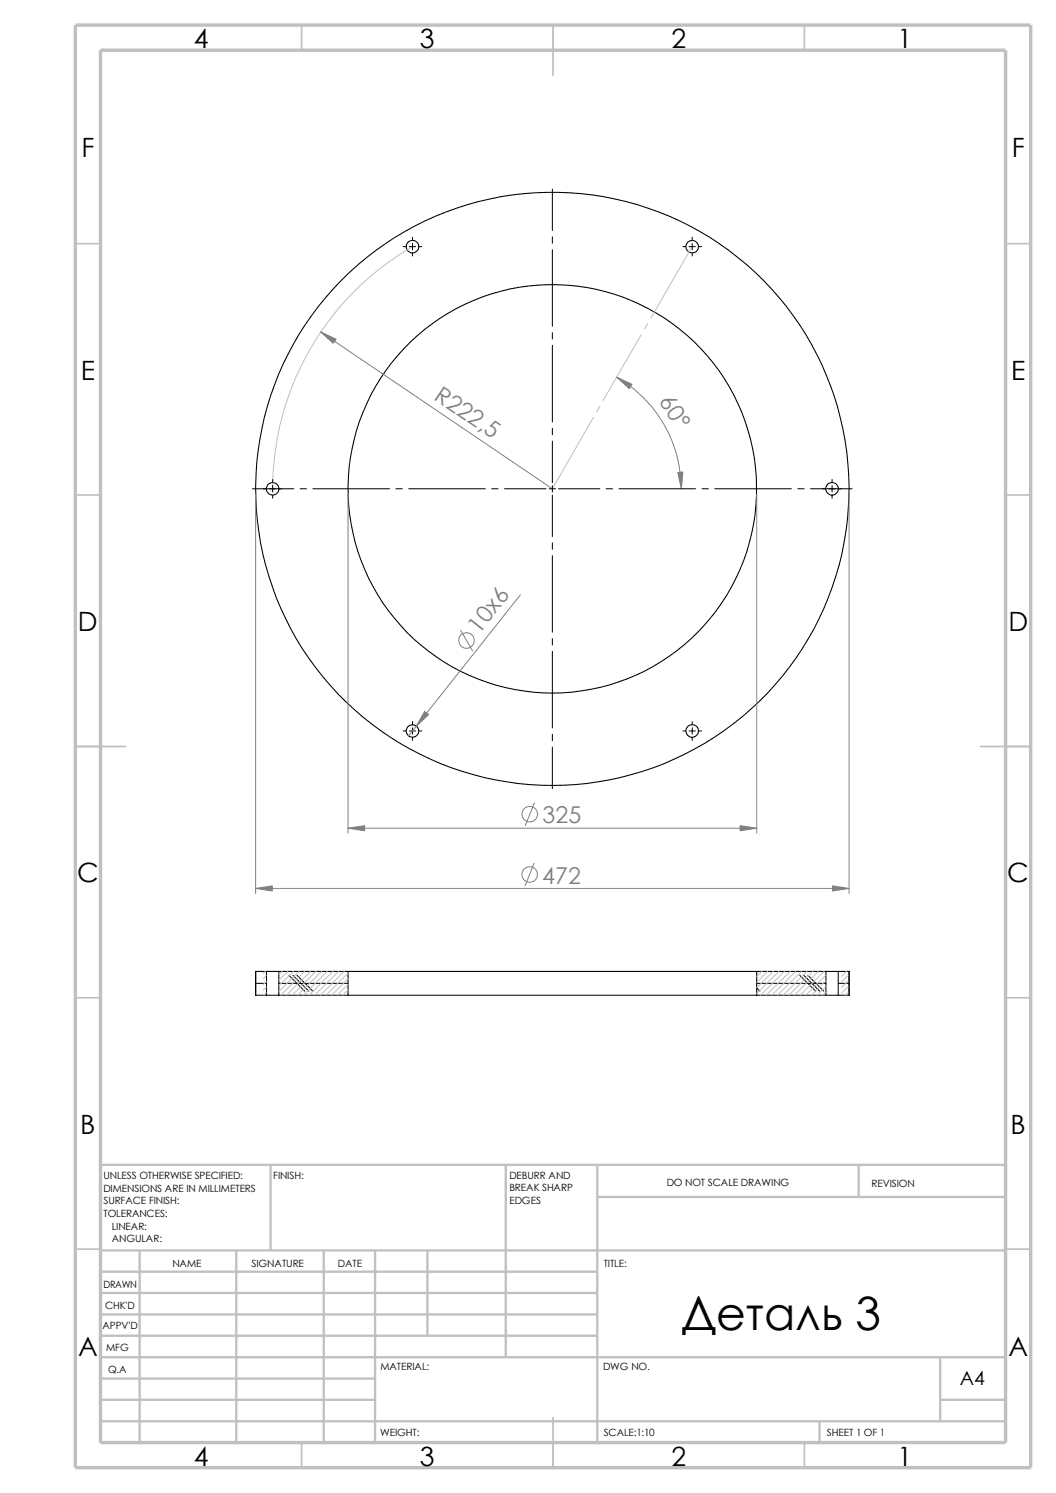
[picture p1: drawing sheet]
<svg xmlns="http://www.w3.org/2000/svg" width="210mm" height="297mm" viewBox="0 0 210 297" stroke-linecap="round" stroke-linejoin="round" font-family="sans-serif">
<g fill="none" stroke="#c0c0c0" stroke-width=".34">
<path d="M60 5v5M110 5v10M160 5v5M15 48.5h5M200 48.5h5M15 98.5h5M200 98.5h5M15 148.5h10M195 148.5h10M15 198.5h5M200 198.5h5M15 248.5h5"/>
<path d="M200 248.5h5M60 287v5M110 282v10M160 287v5"/>
</g>
<g fill="none" stroke="#c0c0c0" stroke-width=".47">
<path d="M53.8 231.7v17.1M100.6 231.7v38.3M118.8 231.7v55.3M118.8 238.1h81.2M170.8 231.7v6.4M200 231.7h-180v55.3M20 248.8h180M20 257.2h98.8M20 253h98.8M27.8 248.8v38.2M47 248.8v38.2M64.4 248.8v38.2"/>
<path d="M74.6 248.8v38.2M85 248.8v16.9M20 265.7h98.8M20 261.5h98.8M20 278.5h54.6M20 274.2h54.6M20 270h180M187 278.5h13M187 270v12.7M20 282.7h180M163 282.7v4.3"/>
</g>
<path d="M15 5h190v287h-190zM20 10h180v277h-180z" fill="none" stroke="#c0c0c0" stroke-width=".68" stroke-linecap="butt"/>
<g fill="none" stroke="#000" stroke-width=".21">
<path d="M53 193.3h-2.2v4.7h2.2M53 193.3v4.7M53 198h2.5M53 193.3h2.5M55.5 193.3h13.7M55.5 198h13.7M55.5 193.3v4.7M69.2 198h81.3M69.2 193.3h81.3M69.2 193.3v4.7M150.5 193.3h13.8M150.5 198h13.8"/>
<path d="M150.5 193.3v4.7M164.3 193.3v4.7M164.3 198h2.4M164.3 193.3h2.4M166.7 193.3h2.2M166.7 198h2.2M166.7 193.3v4.7M168.9 193.3v4.7"/>
<circle cx="82" cy="49.1" r="1.26"/>
<circle cx="137.7" cy="49.1" r="1.24"/>
<circle cx="54.2" cy="97.3" r="1.24"/>
<circle cx="109.8" cy="97.2" r="59"/>
<circle cx="109.9" cy="97.2" r="40.6"/>
<circle cx="165.5" cy="97.3" r="1.26"/>
<circle cx="82" cy="145.4" r="1.24"/>
<circle cx="137.7" cy="145.4" r="1.26"/>
</g>
<g fill="none" stroke="#000" stroke-width=".2">
<path d="M109.9 37.6v8.2M80.2 49.1h.6M81.4 49.1h1.3M82 47.2v.6M82 48.4v1.3M82 50.3v.6M83.3 49.1h.6M109.9 47.1v1.3M109.9 49.7v15.2M135.8 49.1h.6M137 49.1h1.3M137.7 47.2v.6"/>
<path d="M137.7 48.4v1.3M137.7 50.3v.6M138.9 49.1h.6M109.9 66.2v1.2M109.9 68.7v15.2M50.2 97.2h8.2M54.2 95.4v.6M54.2 96.6v1.3M54.2 98.5v.6M59.7 97.2h1.3M62.2 97.2h15.3M78.7 97.2h1.3"/>
<path d="M81.3 97.2h15.2M97.8 97.2h1.3M100.3 97.2h8.3M109.2 97.2h1.3M109.9 85.2v1.3M109.9 87.8v8.2M109.9 96.6v1.3M109.9 98.5v8.2M111.1 97.2h8.2M120.6 97.2h1.2M123.1 97.2h15.2M139.6 97.2h1.3"/>
<path d="M142.2 97.2h15.2M158.7 97.2h1.2M161.2 97.2h8.3M165.5 95.4v.6M165.5 96.6v1.3M165.5 98.5v.6M109.9 108v1.3M109.9 110.5v15.3M109.9 127v1.3M109.9 129.6v15.2M80.2 145.4h.6M81.4 145.4h1.3"/>
<path d="M82 143.6v.6M82 144.8v1.2M82 146.7v.6M83.3 145.4h.6M109.9 146.1v1.3M109.9 148.6v8.3M135.8 145.4h.6M137 145.4h1.3M137.7 143.6v.6M137.7 144.8v1.2M137.7 146.7v.6M138.9 145.4h.6"/>
<path d="M50.8 195.6h2.2M55.5 195.6h13.7M57.4 194l3.2 3.2M58.3 194l3.1 3.2M59.1 194l3.1 3.2M150.5 195.6h13.8M150.5 196.6l.6 .6M159 194l3.2 3.2M159.9 194l3.1 3.2M160.7 194l3.1 3.2M166.7 195.6h2.2"/>
</g>
<g fill="none" stroke="#c0c0c0" stroke-width=".2">
<path d="M82 49.1a55.6 55.6 0 0 0-27.8 48.1M137.7 49l-8.2 14.2M127.6 66.5l-7.7 13.2M128.8 64.3l-.6 1.1M118 83l-8.1 14.2M119.3 80.8l-.6 1.1M52.7 193.3l-.3 .3M53 194.1l-.6 .6M53 195.2l-.6 .7M53 196.3l-.6 .7M53 197.5l-.5 .5M56.1 193.3l-.6 .5"/>
<path d="M57.2 193.3l-1.7 1.7M58.3 193.3l-2.8 2.8M59.5 193.3l-4 3.9M60.6 193.3l-4.8 4.7M61.7 193.3l-4.8 4.7M62.8 193.3l-4.7 4.7M64 193.3l-4.8 4.7M65.1 193.3l-4.8 4.7M66.2 193.3l-4.7 4.7M67.3 193.3l-4.7 4.7M68.5 193.3l-4.8 4.7M69.2 193.6l-4.4 4.4"/>
<path d="M69.2 194.7l-3.2 3.3M69.2 195.8l-2.1 2.2M69.2 196.9l-1 1.1M151.5 193.3l-1 1M152.7 193.3l-2.2 2.1M153.8 193.3l-3.3 3.2M154.9 193.3l-4.4 4.4M156 193.3l-4.7 4.7M157.1 193.3l-4.7 4.7M158.2 193.3l-4.7 4.7M159.4 193.3l-4.8 4.7M160.5 193.3l-4.8 4.7"/>
<path d="M161.6 193.3l-4.7 4.7M162.7 193.3l-4.7 4.7M163.9 193.3l-4.8 4.7M164.2 194l-4 4M164.2 195.1l-2.8 2.9M164.2 196.3l-1.7 1.7M164.2 197.4l-.6 .6M168.4 193.3l-1.1 .9M168.6 194.1l-1.3 1.3M168.6 195.2l-1.3 1.3M168.6 196.3l-1.3 1.3M168.6 197.5l-.5 .5"/>
</g>
<g fill="none" stroke="#808080" stroke-width=".2">
<path d="M63.8 66l46.1 31.2M122.7 75.1a25.7 25.7 0 0 1 12.8 22.1M50.8 98.3v79.5M69.2 98.3v67.4M150.5 98.3v67.4M168.9 98.3v79.5M103.5 118.3l-22.3 28.1M91.6 125.3l2.4 4.2M106.3 159.8l-1.8 4.4M50.8 176.7h118.1M69.2 164.8h81.3M106.2 171.7l-1.8 4.5"/>
<circle cx="92.8" cy="127.4" r="1.56"/>
<circle cx="105.3" cy="174" r="1.55"/>
<circle cx="105.4" cy="162" r="1.57"/>
</g>
<g fill="#808080" stroke="#808080" stroke-width=".2">
<path d="M63.8 66l3 1.5-.5 .8z"/>
<path d="M134.8 94l1-.1-.3 3.3z"/>
<path d="M122.7 75.1l3 1.4-.6 .8z"/>
<path d="M147.2 164.3l3.3 .5-3.3 .5z"/>
<path d="M50.8 176.7l3.3-.5v1z"/>
<path d="M165.6 176.2l3.3 .5-3.3 .5z"/>
<path d="M69.2 164.8l3.3-.5v1z"/>
<path d="M84.5 141.5l.8 .7-2.5 2.2z"/>
</g>
<text font-size="9.1" x="135.6" y="264.6">Деталь 3</text>
<g font-size="5.3">
<text x="38.5" y="9.6">4</text>
<text x="83.5" y="9.6">3</text>
<text x="133.5" y="9.6">2</text>
<text x="178.5" y="9.6">1</text>
<text x="16.2" y="31.3">F</text>
<text x="201.2" y="31.3">F</text>
<text x="16" y="75.6">E</text>
<text x="201.1" y="75.6">E</text>
<text x="15.5" y="125.6">D</text>
<text x="200.6" y="125.6">D</text>
<text x="15.3" y="175.6">C</text>
<text x="200.3" y="175.6">C</text>
<text x="16" y="225.6">B</text>
<text x="201" y="225.6">B</text>
<text x="15.5" y="269.8">A</text>
<text x="200.5" y="269.8">A</text>
<text x="38.5" y="291.6">4</text>
<text x="83.5" y="291.6">3</text>
<text x="133.5" y="291.6">2</text>
<text x="178.5" y="291.6">1</text>
</g>
<g font-size="4.6" fill="#808080">
<text x="86.1" y="79.4" transform="rotate(34 86.1 79.4)">R222,5</text>
<text x="130.9" y="79.8" transform="rotate(58 130.9 79.8)">60°</text>
<text x="95.3" y="126.2" transform="rotate(-52 95.3 126.2)">10х6</text>
<text x="107.9" y="163.7">325</text>
<text x="107.8" y="175.8">472</text>
</g>
<text font-size="3.9" x="190.9" y="275.5">A4</text>
<g font-size="2">
<text x="20.6" y="234.6">UNLESS OTHERWISE SPECIFIED:</text>
<text x="20.6" y="237.1">DIMENSIONS ARE IN MILLIMETERS</text>
<text x="20.6" y="239.6">SURFACE FINISH:</text>
<text x="54.4" y="234.6">FINISH:</text>
<text x="101.3" y="239.5">EDGES</text>
<text x="101.3" y="234.5">DEBURR AND</text>
<text x="101.3" y="237">BREAK SHARP</text>
<text x="132.6" y="236">DO NOT SCALE DRAWING</text>
<text x="173.3" y="236.2">REVISION</text>
<text x="20.6" y="242.1">TOLERANCES:</text>
<text x="22.2" y="244.6">LINEAR:</text>
<text x="22.2" y="247.1">ANGULAR:</text>
<text x="50" y="252">SIGNATURE</text>
<text x="67.2" y="252">DATE</text>
<text x="120.1" y="252">TITLE:</text>
<text x="20.6" y="256.2">DRAWN</text>
<text x="34.3" y="252.1">NAME</text>
<text x="20.9" y="260.4">CHK'D</text>
<text x="20.4" y="264.5">APPV'D</text>
<text x="21.1" y="268.8">MFG</text>
<text x="21.5" y="273.1">Q.A</text>
<text x="75.6" y="272.5">MATERIAL:</text>
<text x="119.9" y="272.5">DWG NO.</text>
<text x="75.6" y="285.6">WEIGHT:</text>
<text x="120.1" y="285.6">SCALE:1:10</text>
<text x="164.5" y="285.6">SHEET 1 OF 1</text>
</g>
</svg>
